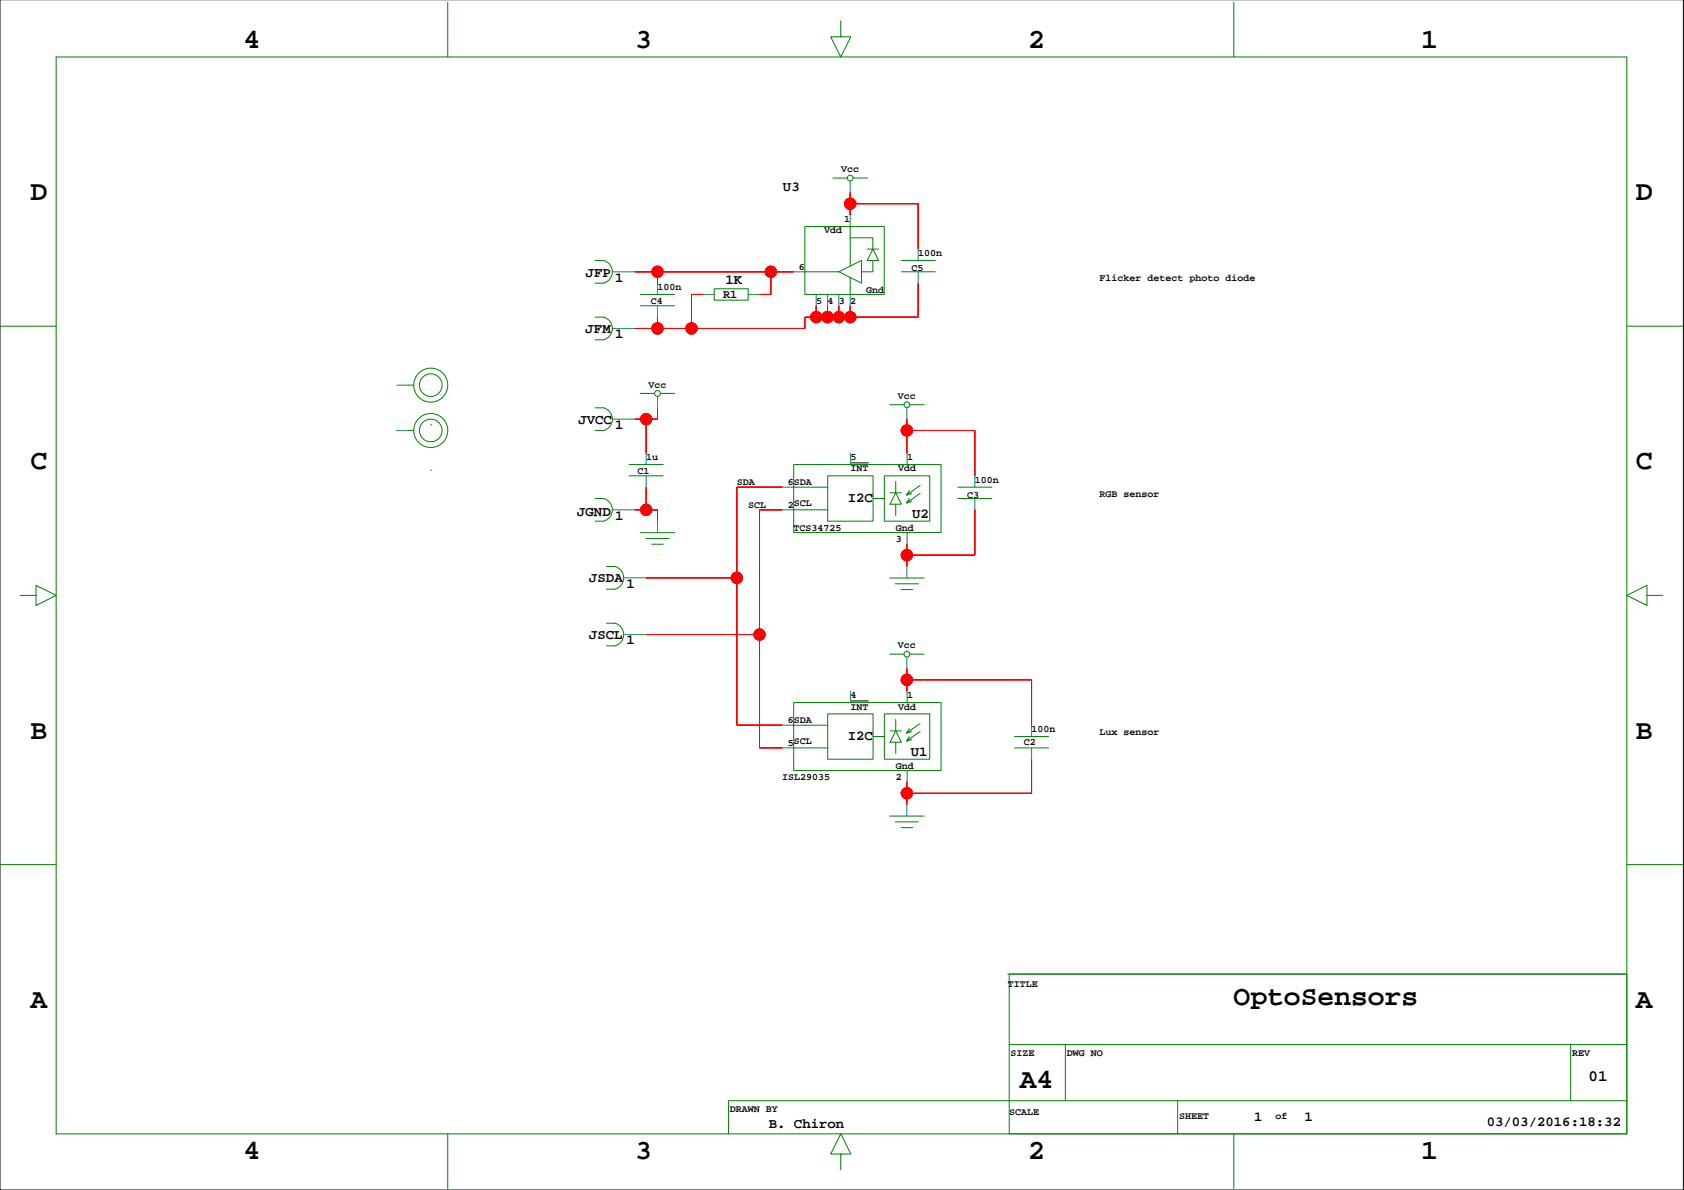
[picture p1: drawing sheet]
<svg xmlns="http://www.w3.org/2000/svg" width="297mm" height="210mm" viewBox="0 0 297 210" stroke-linecap="round" stroke-linejoin="round" font-family="sans-serif">
<path d="M0 0h296.9v209.9h-296.9zM150 81.6h3.2M150 123.6h3.2" fill="none" stroke="#000" stroke-width=".18"/>
<g fill="none" stroke="#008000" stroke-width=".18">
<path d="M9.9 10.1h277.1v189.9h-277.1zM79 .4v9.7M148.3 3.7v2.8h1.8l-1.8 3.6-1.8-3.6h1.8M217.6 .4v9.7M142 39.9h14v12h-14zM146.9 31.4h2.6M150 39.9v6.9M150.5 31.4h2.5M0 57.5h9.9M105 45.9h1.5a2.07 2.07 0 0 1 1.5 2 2.07 2.07 0 0 1-1.5 2h-1.5M105 55.9h1.5a2.07 2.07 0 0 1 1.5 2 2.07 2.07 0 0 1-1.5 2h-1.5M113 51.9h6"/>
<path d="M113 53.9h6M126 50.9h6v2h-6zM142 47.9h6M148 47.9l4-2v4zM150 41.9h4v2M150 48.9v3M153 43.9h2M154 43.9l1 2h-2zM154 45.9v2h-2M159 45.9h6M159 47.9h6M287 57.5h9.9"/>
<path d="M72 75.9h1M72 67.9h1M76 74.9h.1M105 71.9h1.5a2.07 2.07 0 0 1 1.5 2 2.07 2.07 0 0 1-1.5 2h-1.5M112.9 69.4h2.6M116.5 69.4h2.5M156.9 71.4h2.6M160.5 71.4h2.5M76 82.9h.1M105 87.9h1.5a2.07 2.07 0 0 1 1.5 2 2.07 2.07 0 0 1-1.5 2h-1.5M107 99.9h1.5a2.07 2.07 0 0 1 1.5 2 2.07 2.07 0 0 1-1.5 2h-1.5M111 81.9h6"/>
<path d="M111 83.9h6M112.9 94h6.1M113.9 95h4.1M115 96h2M140 81.9h26v12h-26zM140 85.9h6M140 89.9h6M146 83.9h8v8h-8zM154 87.9h2M156 83.9h8v8h-8zM157 86.9h2M158 86.9l1 2h-2z"/>
<path d="M158 84.9v2M158 88.9v2M160.8 88.4l-.8 .3M160.8 87l-.8 .3M162.3 87l-2.4 1.7 .5-.8M162.3 85.6l-2.4 1.7 .5-.8M169 85.9h6M169 87.9h6M3.6 105h2.7v-1.8l3.6 1.8-3.6 1.8v-1.8M107 109.9h1.5a2.07 2.07 0 0 1 1.5 2 2.07 2.07 0 0 1-1.5 2h-1.5M156.9 115.4h2.6M156.9 102h6.1"/>
<path d="M157.9 103h4.1M158.9 104h2.1M160.5 115.4h2.5M290.5 105v-1.8l-3.5 1.8 3.5 1.8v-1.8h2.8M140 123.9h26v12h-26zM140 127.9h6M140 131.9h6M146 125.9h8v8h-8zM154 129.9h2M156 125.9h8v8h-8zM157 128.9h2M158 128.9l1 2h-2z"/>
<path d="M158 126.9v2M158 130.9v2M160.8 130.4l-.8 .3M160.8 129l-.8 .3M162.3 129l-2.4 1.7 .5-.8M162.3 127.6l-2.4 1.7 .5-.8M179 129.9h6M179 131.9h6M0 152.5h9.9M156.9 143.9h6.1M157.9 145h4.1M158.9 146h2.1"/>
<path d="M287 152.5h9.9M177.8 171.8h108.9M178 171.8h109v28.2h-109zM79 200v9.6M178 184.3h109M187.9 184.3v9.9M207.7 194.2v5.8M217.6 200v9.6M277.1 184.3v9.9M287 194.2h-158.5v5.8M148.3 203.6h1.8l-1.8-3.6-1.8 3.6h1.8v2.7"/>
<circle cx="150" cy="31.4" r=".51"/>
<circle cx="76" cy="75.9" r="2"/>
<circle cx="76" cy="67.9" r="2"/>
<circle cx="76" cy="67.9" r="3"/>
<circle cx="76" cy="75.9" r="3"/>
<circle cx="116" cy="69.4" r=".51"/>
<circle cx="160" cy="71.4" r=".51"/>
<circle cx="160" cy="115.4" r=".51"/>
</g>
<g fill="none" stroke="#008080" stroke-width=".18">
<path d="M150 31.9v2M150 37.9v2M108 47.9h4M108 57.9h4M116 49.9v2M116 53.9v2M124 51.9h2M132 51.9h2M140 47.9h2M144 51.9v2M146 51.9v2M148 51.9v2"/>
<path d="M150 51.9v2M162 43.9v2M162 47.9v2M70 67.9h2M70 75.9h2M108 73.9h4M114 79.9v2M116 69.9v2M150 79.9v2M160 71.9v2M160 79.9v2M108 89.9h4"/>
<path d="M114 83.9v2M116 91.9v2M138 89.9h2M138 85.9h2M160 99.9v2M160 93.9v2M172 83.9v2M172 87.9v2M110 101.9h4M110 111.9h4M160 115.9v2M138 127.9h2"/>
<path d="M138 131.9h2M150 121.9v2M160 121.9v2M160 135.9v2M182 127.9v2M182 131.9v2M160 141.9v2"/>
</g>
<g fill="#f00" stroke="#f00" stroke-width=".18">
<path d="M182 119.9v8z" fill-rule="evenodd"/>
<path d="M160 119.9h22z" fill-rule="evenodd"/>
<path d="M160 119.9v2z" fill-rule="evenodd"/>
<path d="M160 117.9v2z" fill-rule="evenodd"/>
<path d="M160 139.9v2z" fill-rule="evenodd"/>
<path d="M160 137.9v2z" fill-rule="evenodd"/>
<path d="M160 139.9h22z" fill-rule="evenodd"/>
<path d="M182 133.9v6z" fill-rule="evenodd"/>
<path d="M160 95.9v2z" fill-rule="evenodd"/>
<path d="M160 97.9v2z" fill-rule="evenodd"/>
<path d="M160 97.9h12z" fill-rule="evenodd"/>
<path d="M172 89.9v8z" fill-rule="evenodd"/>
<path d="M160 75.9v4z" fill-rule="evenodd"/>
<path d="M160 73.9v2z" fill-rule="evenodd"/>
<path d="M160 75.9h12z" fill-rule="evenodd"/>
<path d="M172 75.9v8z" fill-rule="evenodd"/>
<path d="M150 35.9h12z" fill-rule="evenodd"/>
<path d="M162 35.9v8z" fill-rule="evenodd"/>
<path d="M150 35.9v2z" fill-rule="evenodd"/>
<path d="M150 33.9v2z" fill-rule="evenodd"/>
<path d="M114 101.9h16z" fill-rule="evenodd"/>
<path d="M130 101.9v26z" fill-rule="evenodd"/>
<path d="M130 127.9h8z" fill-rule="evenodd"/>
<path d="M130 85.9v16z" fill-rule="evenodd"/>
<path d="M130 85.9h8z" fill-rule="evenodd"/>
<path d="M114 111.9h20z" fill-rule="evenodd"/>
<path d="M134 111.9v20z" fill-rule="evenodd"/>
<path d="M134 131.9h4z" fill-rule="evenodd"/>
<path d="M134 89.9v22z" fill-rule="evenodd"/>
<path d="M134 89.9h4z" fill-rule="evenodd"/>
<path d="M116 47.9v2z" fill-rule="evenodd"/>
<path d="M112 47.9h4z" fill-rule="evenodd"/>
<path d="M134 51.9h2z" fill-rule="evenodd"/>
<path d="M136 47.9v4z" fill-rule="evenodd"/>
<path d="M116 47.9h20z" fill-rule="evenodd"/>
<path d="M136 47.9h4z" fill-rule="evenodd"/>
<path d="M116 71.9v2z" fill-rule="evenodd"/>
<path d="M114 73.9h2z" fill-rule="evenodd"/>
<path d="M114 73.9v6z" fill-rule="evenodd"/>
<path d="M112 73.9h2z" fill-rule="evenodd"/>
<path d="M114 85.9v4z" fill-rule="evenodd"/>
<path d="M112 89.9h2z" fill-rule="evenodd"/>
<path d="M116 89.9v2z" fill-rule="evenodd"/>
<path d="M114 89.9h2z" fill-rule="evenodd"/>
<path d="M162 49.9v6z" fill-rule="evenodd"/>
<path d="M150 55.9h12z" fill-rule="evenodd"/>
<path d="M116 55.9v2z" fill-rule="evenodd"/>
<path d="M112 57.9h4z" fill-rule="evenodd"/>
<path d="M142 55.9h2z" fill-rule="evenodd"/>
<path d="M142 55.9v2z" fill-rule="evenodd"/>
<path d="M116 57.9h6z" fill-rule="evenodd"/>
<path d="M122 51.9h2z" fill-rule="evenodd"/>
<path d="M122 51.9v6z" fill-rule="evenodd"/>
<path d="M146 53.9v2z" fill-rule="evenodd"/>
<path d="M144 53.9v2z" fill-rule="evenodd"/>
<path d="M144 55.9h2z" fill-rule="evenodd"/>
<path d="M146 55.9h2z" fill-rule="evenodd"/>
<path d="M150 53.9v2z" fill-rule="evenodd"/>
<path d="M148 55.9h2z" fill-rule="evenodd"/>
<path d="M148 53.9v2z" fill-rule="evenodd"/>
<path d="M122 57.9h20z" fill-rule="evenodd"/>
<circle cx="160" cy="119.9" r="1"/>
<circle cx="160" cy="139.9" r="1"/>
<circle cx="160" cy="97.9" r="1"/>
<circle cx="160" cy="75.9" r="1"/>
<circle cx="150" cy="35.9" r="1"/>
<circle cx="130" cy="101.9" r="1"/>
<circle cx="134" cy="111.9" r="1"/>
<circle cx="116" cy="47.9" r="1"/>
<circle cx="136" cy="47.9" r="1"/>
<circle cx="114" cy="73.9" r="1"/>
<circle cx="114" cy="89.9" r="1"/>
<circle cx="116" cy="57.9" r="1"/>
<circle cx="144" cy="55.9" r="1"/>
<circle cx="146" cy="55.9" r="1"/>
<circle cx="150" cy="55.9" r="1"/>
<circle cx="148" cy="55.9" r="1"/>
<circle cx="122" cy="57.9" r="1"/>
</g>
<g fill="none" stroke="#f00" stroke-width=".18">
<path d="M150 35.9h12v8M150 33.9v4M112 47.9h28M116 47.9v2M116 55.9v2M124 51.9h-2v6M136 47.9v4h-2M144 53.9v2M146 53.9v2M148 53.9v2M150 53.9v2M162 49.9v6h-20v2h-30"/>
<path d="M114 73.9v6M116 71.9v2h-4M160 73.9v6M160 75.9h12v8M160 79.9h.1M112 89.9h4v2M114 85.9v4M138 85.9h-8v42h8M138 89.9h-4v42h4M160 95.9v4M160 95.9h.1M172 89.9v8h-12"/>
<path d="M114 101.9h16M114 111.9h20M160 119.9h22v8M160 117.9v4M160 121.9h.1M160 137.9v4M160 137.9h.1M182 133.9v6h-22"/>
<circle cx="150" cy="35.9" r="1"/>
<circle cx="116" cy="47.9" r="1"/>
<circle cx="116" cy="57.9" r="1"/>
<circle cx="122" cy="57.9" r="1"/>
<circle cx="136" cy="47.9" r="1"/>
<circle cx="144" cy="55.9" r="1"/>
<circle cx="146" cy="55.9" r="1"/>
<circle cx="148" cy="55.9" r="1"/>
<circle cx="150" cy="55.9" r="1"/>
<circle cx="114" cy="73.9" r="1"/>
<circle cx="160" cy="75.9" r="1"/>
<circle cx="114" cy="89.9" r="1"/>
<circle cx="160" cy="97.9" r="1"/>
<circle cx="130" cy="101.9" r="1"/>
<circle cx="134" cy="111.9" r="1"/>
<circle cx="160" cy="119.9" r="1"/>
<circle cx="160" cy="139.9" r="1"/>
</g>
<g font-size="4.9">
<text x="43" y="8.4">4</text>
<text x="112" y="8.4">3</text>
<text x="181.4" y="8.4">2</text>
<text x="250.7" y="8.4">1</text>
<text x="5.4" y="35.3">D</text>
<text x="288.5" y="35.3">D</text>
<text x="5.4" y="82.8">C</text>
<text x="288.5" y="82.8">C</text>
<text x="5.4" y="130.3">B</text>
<text x="288.5" y="130.3">B</text>
<text x="5.4" y="177.8">A</text>
<text x="217.6" y="177.3">OptoSensors</text>
<text x="288.5" y="177.8">A</text>
<text x="179.9" y="192">A4</text>
<text x="43" y="204.4">4</text>
<text x="112" y="204.4">3</text>
<text x="181.4" y="204.4">2</text>
<text x="250.7" y="204.4">1</text>
</g>
<text font-size="2.8" x="280.2" y="190.6">01</text>
<g font-size="2.5">
<text x="138.1" y="33.7">U3</text>
<text x="103.3" y="48.8">JFP</text>
<text x="108.5" y="49.7">1</text>
<text x="128" y="50.2">1K</text>
<text x="103.3" y="58.8">JFM</text>
<text x="108.5" y="59.7">1</text>
<text x="102" y="74.8">JVCC</text>
<text x="108.5" y="75.7">1</text>
<text x="149.6" y="88.6">I2C</text>
<text x="101.8" y="91">JGND</text>
<text x="108.5" y="91.7">1</text>
<text x="160.9" y="91.4">U2</text>
<text x="103.9" y="102.7">JSDA</text>
<text x="110.5" y="103.7">1</text>
<text x="103.9" y="112.6">JSCL</text>
<text x="110.5" y="113.7">1</text>
<text x="149.6" y="130.6">I2C</text>
<text x="160.6" y="133.3">U1</text>
<text x="221.2" y="197.6">1</text>
<text x="230.1" y="197.6">1</text>
<text x="135.6" y="199.1">B. Chiron</text>
<text x="262.2" y="198.5">03/03/2016:18:32</text>
</g>
<text font-size="2.1" x="127.5" y="52.5">R1</text>
<g font-size="1.8">
<text x="148.4" y="30.4">Vcc</text>
<text x="145.4" y="41.2">Vdd</text>
<text x="148.9" y="39.2">1</text>
<text x="140.9" y="47.6">6</text>
<text x="160.8" y="47.8">C5</text>
<text x="162" y="45.2">100n</text>
<text x="114.8" y="53.7">C4</text>
<text x="116" y="51.2">100n</text>
<text x="144" y="53.6">5</text>
<text x="146" y="53.6">4</text>
<text x="148" y="53.6">3</text>
<text x="150" y="53.6">2</text>
<text x="152.8" y="51.6">Gnd</text>
<text x="194" y="49.6">Flicker detect photo diode</text>
<text x="114.4" y="68.4">Vcc</text>
<text x="158.4" y="70.4">Vcc</text>
<text x="112.5" y="83.7">C1</text>
<text x="114" y="81.2">1u</text>
<text x="150" y="81.2">5</text>
<text x="150" y="83.2">INT</text>
<text x="158.4" y="83.2">Vdd</text>
<text x="160" y="81.2">1</text>
<text x="130" y="85.6">SDA</text>
<text x="132" y="89.6">SCL</text>
<text x="138.9" y="89.6">2</text>
<text x="138.9" y="85.6">6SDA</text>
<text x="140" y="89.2">SCL</text>
<text x="170.6" y="87.8">C3</text>
<text x="172" y="85.2">100n</text>
<text x="194" y="87.6">RGB sensor</text>
<text x="140" y="93.6">TCS34725</text>
<text x="158" y="95.6">3</text>
<text x="158" y="93.6">Gnd</text>
<text x="158.4" y="114.4">Vcc</text>
<text x="150" y="125.2">INT</text>
<text x="150" y="123.2">4</text>
<text x="158.4" y="125.2">Vdd</text>
<text x="160" y="123.2">1</text>
<text x="138.9" y="127.6">6SDA</text>
<text x="138.9" y="131.6">5</text>
<text x="140" y="131.2">SCL</text>
<text x="180.6" y="131.4">C2</text>
<text x="182" y="129.2">100n</text>
<text x="194" y="129.6">Lux sensor</text>
<text x="138" y="137.6">ISL29035</text>
<text x="158" y="135.6">Gnd</text>
<text x="158" y="137.6">2</text>
<text x="177.8" y="174">TITLE</text>
<text x="178.3" y="186.2">SIZE</text>
<text x="188.2" y="186.2">DWG NO</text>
<text x="277.3" y="186.2">REV</text>
<text x="128.7" y="196.1">DRAWN BY</text>
<text x="178" y="196.6">SCALE</text>
<text x="208" y="197.4">SHEET</text>
<text x="225" y="197.4">of</text>
</g>
</svg>
